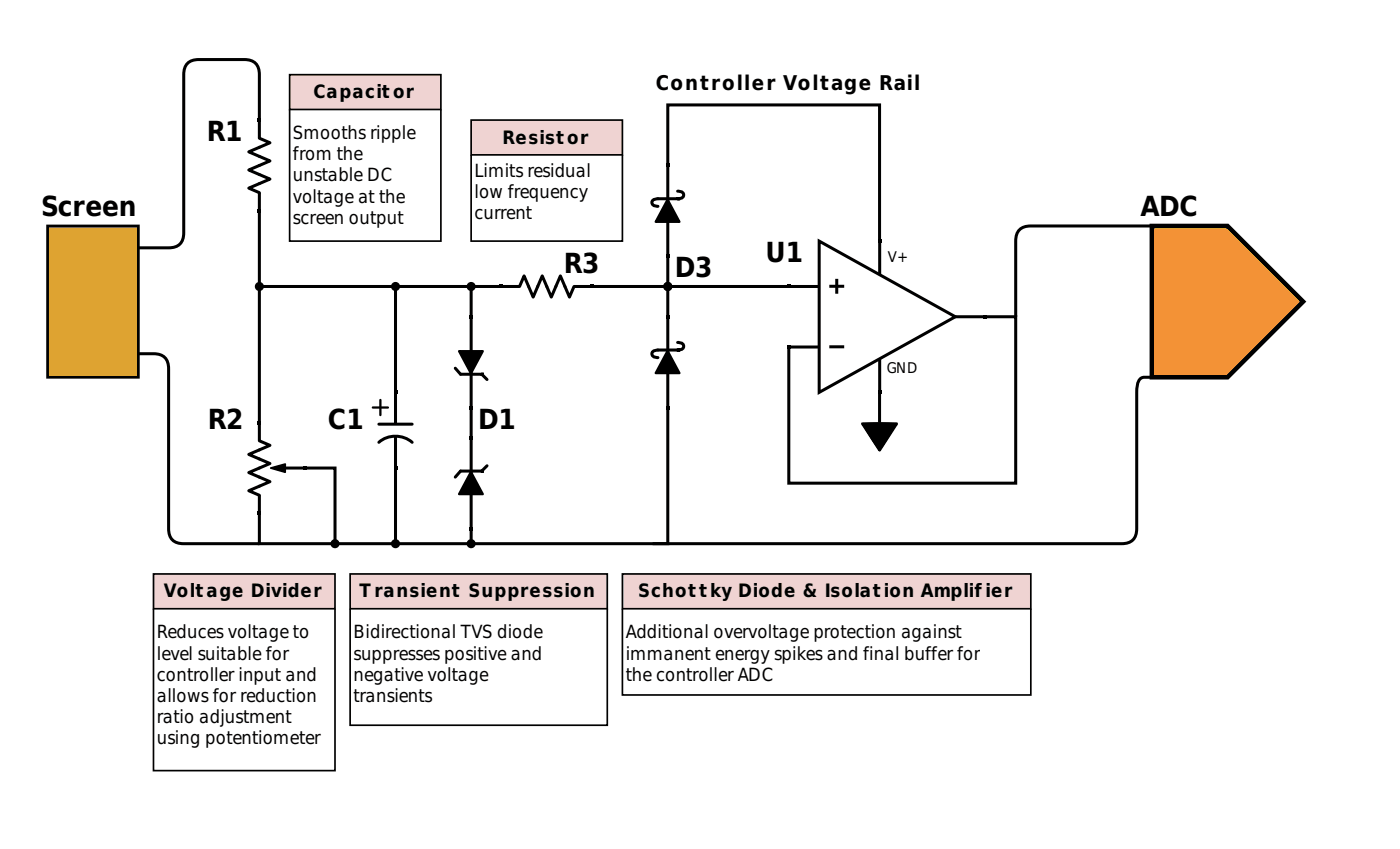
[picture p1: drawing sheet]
<svg xmlns="http://www.w3.org/2000/svg" width="201mm" height="122mm" viewBox="0 0 201 122" stroke-linecap="round" stroke-linejoin="round" font-family="sans-serif">
<g fill="#000">
<path d="M37 17h.4v.4h-.4zM37 30h.4v.4h-.4zM95.5 23.5h.5v.4h-.5zM95.5 36.5h.5v.4h-.5zM95.7 28.6l1.7 3.2h-3.4zM125.9 34.3h.4v.5h-.4zM56.5 56h.4v.5h-.4zM67.3 58.2h.5v.4h-.5zM67.3 45.2h.5v.4h-.5zM65.8 50.3h3.4l-1.7 3.2zM71.7 40.9h.4v.4h-.4zM84.7 40.9h.4v.4h-.4z"/>
<path d="M95.5 45.2h.5v.4h-.5zM95.5 58.2h.5v.4h-.5zM95.7 50.3l1.7 3.2h-3.4zM112.9 49.5h.4v.5h-.4zM112.9 40.9h.4v.4h-.4zM125.9 56h.4v.5h-.4zM141.1 45.2h.4v.4h-.4zM37 60.4h.4v.4h-.4zM37 73.4h.4v.4h-.4zM38.8 67.1l2.1-.6v1.2zM43.5 66.9h.4v.4h-.4zM56.5 66.9h.4v.4h-.4z"/>
<path d="M67.3 62.5h.5v.5h-.5zM67.3 75.6h.5v.4h-.5zM67.5 67.6l1.7 3.2h-3.4z"/>
<circle cx="37.2" cy="41.1" r=".43"/>
<circle cx="56.7" cy="41.1" r=".43"/>
<circle cx="67.6" cy="41.1" r=".43"/>
<circle cx="95.7" cy="41.1" r=".43"/>
</g>
<g fill="none" stroke="#000" stroke-width=".43">
<path d="M37.2 19.8l1.5 .7-3 1.3 3 1.3-3 1.3 3 1.3-3 1.3 1.5 .6M37.2 17.4v2.2M37.2 27.8v2.2M37.2 30.2v30.4M95.7 23.9v12.6M95.7 36.7v8.7M97.2 27.4a.76 .76 0 0 1 .8 .5 .75 .75 0 0 1-.8 .6h.3h-3.2a.79 .79 0 0 0-.8 .5 .77 .77 0 0 0 .8 .6M37.6 41.1h34.3M56.7 41.5v-.4v15.2M56.7 56.5v4.1M65.3 52.8l.7 .8h3.4h-.3l.7 .8M67.6 41.5v-.4v4.3"/>
<path d="M67.6 45.6v12.6M67.6 58.4v4.4M72.1 41.1h2.2M74.5 41.1l.6-1.5 1.3 3 1.3-3 1.3 3 1.3-3 1.3 3 .7-1.5M82.5 41.1h2.2M84.9 41.1h10.4M95.7 45.6v12.6M97.2 49.1a.76 .76 0 0 1 .8 .5 .75 .75 0 0 1-.8 .6h.3h-3.2a.79 .79 0 0 0-.8 .5 .77 .77 0 0 0 .8 .6M37.2 63.2l1.5 .6-3 1.3 3 1.3-3 1.3 3 1.3-3 1.3 1.5 .7M37.2 60.8v2.2M37.2 71.2v2.2M40.4 67.1h3.1"/>
<path d="M54.3 60.8h4.8M54.3 63.4a3.7 3.7 0 0 1 4.8 0M56.7 62.8v4.1M67.6 63v12.6M69.8 66.8l-.7 .7h.3h-3.4l-.7 .9"/>
<circle cx="37.2" cy="41.1" r=".43"/>
<circle cx="56.7" cy="41.1" r=".43"/>
<circle cx="67.6" cy="41.1" r=".43"/>
<circle cx="95.7" cy="41.1" r=".43"/>
</g>
<g fill="none" stroke="#000" stroke-width=".14">
<path d="M37.2 17.4v2.2M37.2 27.8v2.2M95.7 23.9v12.6M56.7 56.5v4.1M67.6 45.6v12.6M72.1 41.1h2.2M82.5 41.1h2.2M95.7 45.6v12.6M37.2 60.8v2.2M37.2 71.2v2.2M40.4 67.1h3.1M56.7 62.8v4.1"/>
<path d="M67.6 63v12.6"/>
</g>
<path d="M38.8 67.1l2.1-.6v1.2z" fill="none" stroke="#000" stroke-width=".24"/>
<path d="M53.5 58.4h2.1M54.5 57.3v2.2" fill="none" stroke="#000" stroke-width=".33"/>
<path d="M95.7 28.6l1.7 3.2h-3.4zM65.8 50.3h3.4l-1.7 3.2zM95.7 50.3l1.7 3.2h-3.4zM67.5 67.6l1.7 3.2h-3.4z" fill="none" stroke="#000" stroke-width=".32"/>
<path d="M117.5 34.6l19.5 10.8-19.5 10.9z" fill="#fff"/>
<g fill="none" stroke="#000" stroke-width=".43">
<path d="M95.7 23.7v-8.7h30.4v19.6M117.5 34.6l19.5 10.8-19.5 10.9zM126.1 34.8v4.3M95.7 58.4v19.5h-58.5v-4.3M96.2 41.1h16.9M113.3 49.7h3.9M113.3 41.1h3.9M119.1 49.7h1.7M119.1 41h1.7M120 40.2v1.7M126.1 56.5v3.9M126.1 51.7v4.3"/>
<path d="M137 45.4h4.1M67.6 75.8v2.1v-.4M123.7 60.8h4.8l-2.4 3.7zM123.8 60.8h4.5l-2.2 3.5z"/>
<circle cx="95.7" cy="41.1" r=".43"/>
<circle cx="67.6" cy="77.9" r=".43"/>
</g>
<g fill="#000">
<path d="M125.9 56h.4v.5h-.4zM123.8 60.8h4.5l-2.2 3.5z"/>
<circle cx="95.7" cy="41.1" r=".43"/>
<circle cx="67.6" cy="77.9" r=".43"/>
</g>
<path d="M126.1 56.5v3.9" fill="none" stroke="#000" stroke-width=".14"/>
<path d="M165.2 32.4h10.8l10.8 10.8-10.8 10.9h-10.8z" fill="#f39236"/>
<path d="M165.2 32.4h10.8l10.8 10.8-10.8 10.9h-10.8z" fill="none" stroke="#000" stroke-width=".65" stroke-linecap="butt"/>
<g fill="none" stroke="#000" stroke-width=".43">
<path d="M165.2 32.4h-17.4a1.92 1.92 0 0 0-2.2 2.2v10.8M141.3 45.4h4.3v23.9h-32.5v-19.6M165.2 54.1h-1.1a1.03 1.03 0 0 0-1 .9l-.1 1.3v19.5a1.92 1.92 0 0 1-2.2 2.1h-67.2M43.7 67.1h4.3v10.4M56.7 67.1v10.8v-.4"/>
<circle cx="48" cy="77.9" r=".43"/>
<circle cx="56.7" cy="77.9" r=".43"/>
</g>
<g fill="#000">
<circle cx="48" cy="77.9" r=".43"/>
<circle cx="56.7" cy="77.9" r=".43"/>
</g>
<path d="M6.8 32.4h13v21.7h-13z" fill="#dea331"/>
<path d="M6.8 32.4h13v21.7h-13z" fill="none" stroke="#000" stroke-width=".39"/>
<path d="M37.2 17.2v-6.5a1.92 1.92 0 0 0-2.2-2.2h-6.5a1.92 1.92 0 0 0-2.2 2.2v22.7a1.92 1.92 0 0 1-2.1 2.1h-4.4M19.8 50.7h2.2a1.92 1.92 0 0 1 2.2 2.2v22.9a1.92 1.92 0 0 0 2.1 2.1h10.9" fill="none" stroke="#000" stroke-width=".43"/>
<path d="M22 82.3h26v5h-26z" fill="#efd3d2"/>
<path d="M22 82.3h26v5h-26zM22 87.3v23.2h26v-23.2" fill="none" stroke="#000" stroke-width=".24"/>
<path d="M50.2 82.3h36.9v5h-36.9z" fill="#efd3d2"/>
<path d="M50.2 82.3h36.9v5h-36.9zM50.2 87.3v16.7h36.9v-16.7" fill="none" stroke="#000" stroke-width=".24"/>
<path d="M41.5 10.7h21.7v5h-21.7z" fill="#efd3d2"/>
<path d="M41.5 10.7h21.7v5h-21.7zM41.5 15.7v18.9h21.7v-18.9" fill="none" stroke="#000" stroke-width=".24"/>
<path d="M67.6 17.2h21.6v5h-21.6z" fill="#efd3d2"/>
<path d="M67.6 17.2h21.6v5h-21.6zM67.6 22.2v12.4h21.6v-12.4" fill="none" stroke="#000" stroke-width=".24"/>
<path d="M89.2 82.3h58.6v5h-58.6z" fill="#efd3d2"/>
<path d="M89.2 82.3h58.6v5h-58.6zM89.2 87.3v12.3h58.6v-12.3" fill="none" stroke="#000" stroke-width=".24"/>
<g font-size="4">
<text x="29.7" y="20.2">R1</text>
<text x="5.9" y="31">Screen</text>
<text x="163.5" y="31">ADC</text>
<text x="80.8" y="39.1">R3</text>
<text x="96.8" y="39.8">D3</text>
<text x="109.8" y="37.6">U1</text>
<text x="29.8" y="61.5">R2</text>
<text x="47" y="61.5">C1</text>
<text x="68.6" y="61.5">D1</text>
</g>
<text font-size="2.9" x="94" y="12.9">Controller Voltage Rail</text>
<g font-size="2.6">
<text x="45" y="14.1">Capacit or</text>
<text x="42" y="19.9">Smooths ripple</text>
<text x="42" y="23">from the</text>
<text x="72.1" y="20.6">Resist or</text>
<text x="42" y="26">unstable DC</text>
<text x="42" y="29">voltage at the</text>
<text x="68" y="25.4">Limits residual</text>
<text x="68" y="28.4">low frequency</text>
<text x="42" y="32.1">screen output</text>
<text x="68" y="31.4">current</text>
<text x="23.5" y="85.6">Volt age Divider</text>
<text x="51.6" y="85.6">T ransient Suppression</text>
<text x="91.5" y="85.6">Schot t ky Diode &amp; Isolat ion Amplif ier</text>
<text x="22.5" y="91.5">Reduces voltage to</text>
<text x="22.5" y="94.5">level suitable for</text>
<text x="50.7" y="91.5">Bidirectional TVS diode</text>
<text x="50.7" y="94.5">suppresses positive and</text>
<text x="89.7" y="91.5">Additional overvoltage protection against</text>
<text x="89.7" y="94.5">immanent energy spikes and final buffer for</text>
<text x="22.5" y="97.6">controller input and</text>
<text x="22.5" y="100.6">allows for reduction</text>
<text x="50.7" y="97.6">negative voltage</text>
<text x="50.7" y="100.6">transients</text>
<text x="89.7" y="97.6">the controller ADC</text>
<text x="22.5" y="103.7">ratio adjustment</text>
<text x="22.5" y="106.7">using potentiometer</text>
</g>
<g font-size="2.1">
<text x="127.3" y="37.6">V+</text>
<text x="127.2" y="53.5">GND</text>
</g>
</svg>
